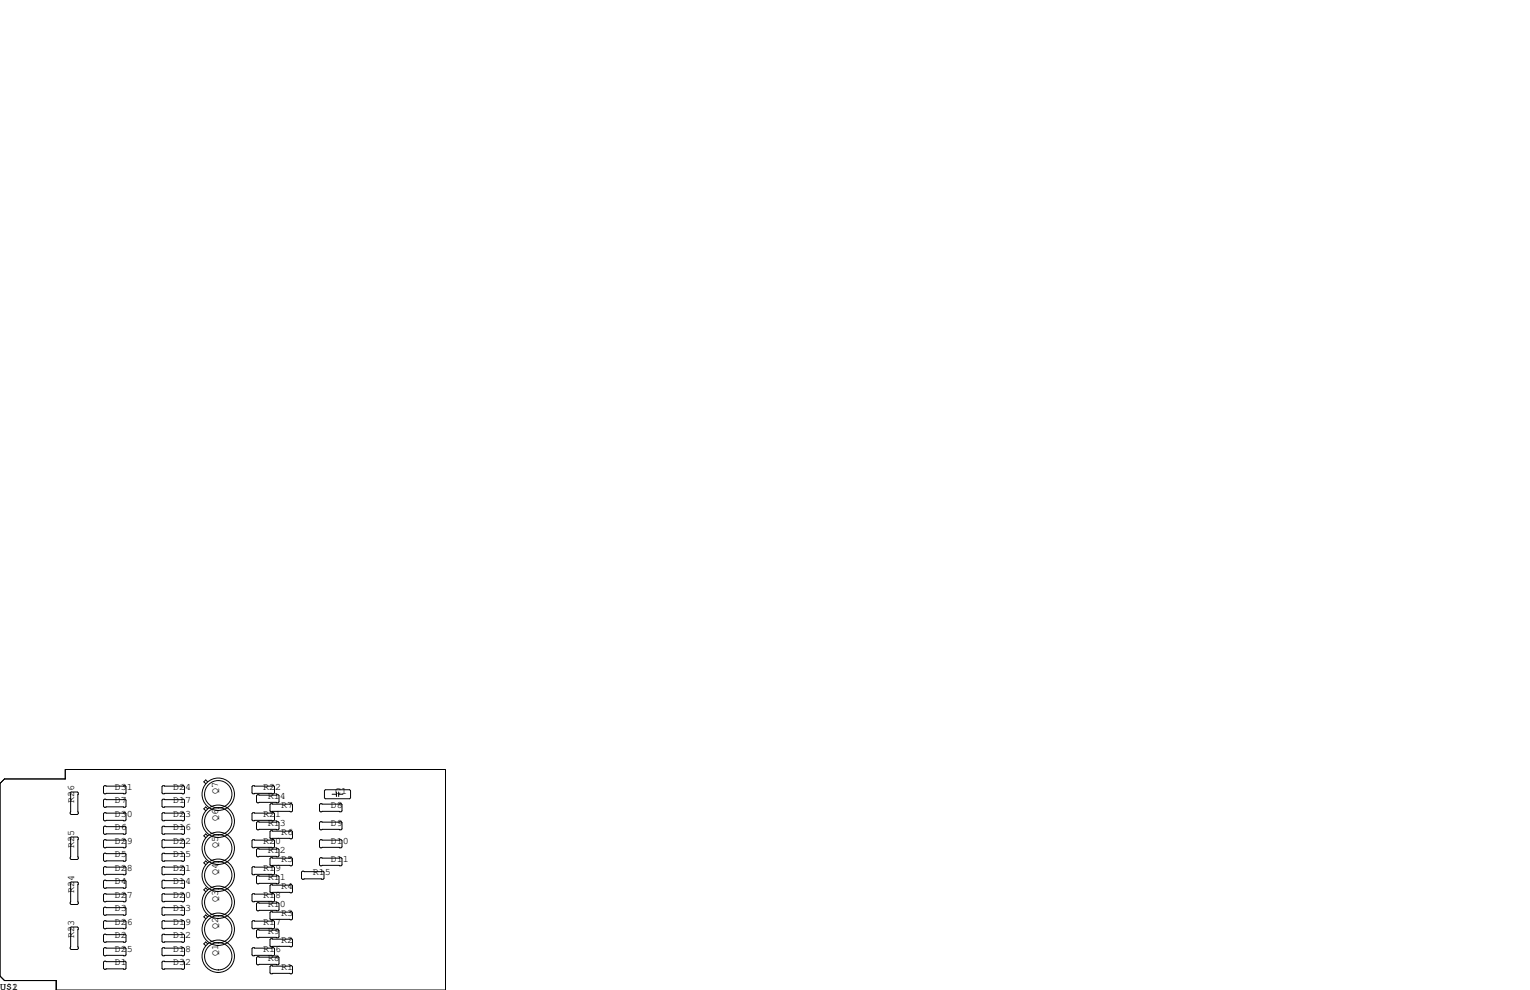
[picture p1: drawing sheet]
<svg xmlns="http://www.w3.org/2000/svg" width="432mm" height="279mm" viewBox="0 0 432 279" stroke-linecap="round" stroke-linejoin="round" font-family="sans-serif">
<g fill="none" stroke="#000" stroke-width=".28">
<path d="M0 221.1l1.3-1.3h17.1v-2.6h107.3v62.2h-109.8v-2.7h-14.6l-1.3-1.2zM20.1 223.5h1.7l.3 .3v5.8l-.3 .3h-1.7l-.3-.3v-5.8zM20.1 236.2h1.7l.3 .3v5.8l-.3 .3h-1.7l-.3-.3v-5.8zM29.5 225.6h5.8l.3 .2v1.8l-.3 .2h-5.8l-.3-.2v-1.8zM29.5 221.7h5.8l.3 .3v1.8l-.3 .2h-5.8l-.3-.2v-1.8zM29.5 229.4h5.8l.3 .2v1.8l-.3 .2h-5.8l-.3-.2v-1.8zM29.5 233.2h5.8l.3 .2v1.8l-.3 .3h-5.8l-.3-.3v-1.8zM29.5 237h5.8l.3 .2v1.8l-.3 .3h-5.8l-.3-.3v-1.8zM46 225.6h5.8l.3 .2v1.8l-.3 .2h-5.8l-.3-.2v-1.8zM46 237h5.8l.3 .2v1.8l-.3 .3h-5.8l-.3-.3v-1.8zM46 221.7h5.8l.3 .3v1.8l-.3 .2h-5.8l-.3-.2v-1.8zM46 229.4h5.8l.3 .2v1.8l-.3 .2h-5.8l-.3-.2v-1.8z"/>
<path d="M46 233.2h5.8l.3 .2v1.8l-.3 .3h-5.8l-.3-.3v-1.8zM58.6 220.6l-.5-.5-.6 .5 .6 .6M58.6 235.9l-.5-.5-.6 .5 .6 .5M58.6 228.3l-.5-.6-.6 .6 .6 .5M71.4 221.7h5.8l.3 .3v1.8l-.3 .2h-5.8l-.3-.2v-1.8zM71.4 237h5.8l.3 .2v1.8l-.3 .3h-5.8l-.3-.3v-1.8zM71.4 229.4h5.8l.3 .2v1.8l-.3 .2h-5.8l-.3-.2v-1.8zM72.6 231.9h5.9l.2 .3v1.7l-.2 .3h-5.9l-.2-.3v-1.7zM72.6 224.3h5.9l.2 .2v1.8l-.2 .3h-5.9l-.2-.3v-1.8zM72.6 239.5h5.9l.2 .3v1.8l-.2 .2h-5.9l-.2-.2v-1.8zM76.5 226.8h5.8l.3 .3v1.8l-.3 .2h-5.8l-.3-.2v-1.8zM76.5 234.4h5.8l.3 .3v1.8l-.3 .2h-5.8l-.3-.2v-1.8z"/>
<path d="M90.4 226.8h5.9l.2 .3v1.8l-.2 .2h-5.9l-.2-.2v-1.8zM90.4 231.9h5.9l.2 .3v1.7l-.2 .3h-5.9l-.2-.3v-1.7zM90.4 237h5.9l.2 .2v1.8l-.2 .3h-5.9l-.2-.3v-1.8zM91.6 223.1l.2-.2h6.9l.2 .2v2.1l-.2 .2h-6.9l-.2-.2zM93.7 224.2h1.2M94.9 223.5v1.3M95.6 224.2h1.2M95.6 223.5v1.3M19.8 249.2l.3-.3h1.7l.3 .3v5.8l-.3 .3h-1.7l-.3-.3zM29.5 240.8h5.8l.3 .2v1.8l-.3 .3h-5.8l-.3-.3v-1.8zM29.5 244.6h5.8l.3 .3v1.7l-.3 .3h-5.8l-.3-.3v-1.7zM29.5 248.4h5.8l.3 .3v1.7l-.3 .3h-5.8l-.3-.3v-1.7z"/>
<path d="M29.5 252.2h5.8l.3 .3v1.8l-.3 .2h-5.8l-.3-.2v-1.8zM29.5 256h5.8l.3 .3v1.8l-.3 .2h-5.8l-.3-.2v-1.8zM29.5 259.8h5.8l.3 .3v1.8l-.3 .2h-5.8l-.3-.2v-1.8zM45.7 244.9l.3-.3h5.8l.3 .3v1.7l-.3 .3h-5.8l-.3-.3zM45.7 248.7l.3-.3h5.8l.3 .3v1.7l-.3 .3h-5.8l-.3-.3zM45.7 252.5l.3-.3h5.8l.3 .3v1.8l-.3 .2h-5.8l-.3-.2zM45.7 256.3l.3-.3h5.8l.3 .3v1.8l-.3 .2h-5.8l-.3-.2zM46 240.8h5.8l.3 .2v1.8l-.3 .3h-5.8l-.3-.3v-1.8zM58.6 258.7l-.5-.5-.6 .5 .6 .6M58.6 251.1l-.5-.5-.6 .5 .6 .6M58.6 243.5l-.5-.5-.6 .5 .6 .5M71.1 244.9l.3-.3h5.8l.3 .3v1.7l-.3 .3h-5.8l-.3-.3z"/>
<path d="M71.1 252.5l.3-.3h5.8l.3 .3v1.8l-.3 .2h-5.8l-.3-.2zM72.4 255l.2-.2h5.9l.2 .2v1.8l-.2 .2h-5.9l-.2-.2zM72.4 247.4l.2-.3h5.9l.2 .3v1.8l-.2 .2h-5.9l-.2-.2zM76.2 249.9l.3-.2h5.8l.3 .2v1.8l-.3 .3h-5.8l-.3-.3zM76.2 257.6l.3-.3h5.8l.3 .3v1.7l-.3 .3h-5.8l-.3-.3zM76.5 242.1h5.8l.3 .2v1.8l-.3 .2h-5.8l-.3-.2v-1.8zM85.1 246.1l.2-.2h5.9l.2 .2v1.8l-.2 .3h-5.9l-.2-.3zM90.4 242.1h5.9l.2 .2v1.8l-.2 .2h-5.9l-.2-.2v-1.8zM19.8 261.9l.3-.3h1.7l.3 .3v5.8l-.3 .3h-1.7l-.3-.3zM29.5 263.7h5.8l.3 .2v1.8l-.3 .2h-5.8l-.3-.2v-1.8zM29.5 267.5h5.8l.3 .2v1.8l-.3 .2h-5.8l-.3-.2v-1.8zM29.5 271.3h5.8l.3 .2v1.8l-.3 .3h-5.8l-.3-.3v-1.8z"/>
<path d="M45.7 271.5l.3-.2h5.8l.3 .2v1.8l-.3 .3h-5.8l-.3-.3zM45.7 260.1l.3-.3h5.8l.3 .3v1.8l-.3 .2h-5.8l-.3-.2zM45.7 263.9l.3-.2h5.8l.3 .2v1.8l-.3 .2h-5.8l-.3-.2zM45.7 267.7l.3-.2h5.8l.3 .2v1.8l-.3 .2h-5.8l-.3-.2zM58.6 266.4l-.5-.6-.6 .6 .6 .5M71.1 260.1l.3-.3h5.8l.3 .3v1.8l-.3 .2h-5.8l-.3-.2zM71.1 267.7l.3-.2h5.8l.3 .2v1.8l-.3 .2h-5.8l-.3-.2zM72.4 262.6l.2-.2h5.9l.2 .2v1.8l-.2 .3h-5.9l-.2-.3zM72.4 270.3l.2-.3h5.9l.2 .3v1.7l-.2 .3h-5.9l-.2-.3zM76.2 265.2l.3-.3h5.8l.3 .3v1.8l-.3 .2h-5.8l-.3-.2zM76.2 272.8l.3-.3h5.8l.3 .3v1.8l-.3 .2h-5.8l-.3-.2z"/>
<circle cx="61.6" cy="224.2" r="4.6"/>
<circle cx="61.6" cy="239.4" r="4.6"/>
<circle cx="61.6" cy="231.8" r="4.6"/>
<circle cx="61.6" cy="239.4" r="3.9"/>
<circle cx="61.6" cy="224.2" r="3.9"/>
<circle cx="61.6" cy="231.8" r="3.9"/>
<circle cx="61.6" cy="247" r="4.6"/>
<circle cx="61.6" cy="254.6" r="4.6"/>
<circle cx="61.6" cy="254.6" r="3.9"/>
<circle cx="61.6" cy="247" r="3.9"/>
<circle cx="61.6" cy="269.9" r="4.6"/>
<circle cx="61.6" cy="262.3" r="4.6"/>
<circle cx="61.6" cy="269.9" r="3.9"/>
<circle cx="61.6" cy="262.3" r="3.9"/>
</g>
<g font-size="2.8">
<text x="21" y="226.7" transform="rotate(-90 21 226.7)">R26</text>
<text x="32.4" y="226.7">D7</text>
<text x="32.4" y="222.9">D31</text>
<text x="48.9" y="226.7">D17</text>
<text x="48.9" y="222.9">D24</text>
<text x="61.6" y="224.2" transform="rotate(-90 61.6 224.2)">Q7</text>
<text x="74.3" y="222.9">R22</text>
<text x="75.6" y="225.4">R14</text>
<text x="79.4" y="228">R7</text>
<text x="93.3" y="228">D8</text>
<text x="94.6" y="224.2">C1</text>
<text x="32.4" y="230.5">D30</text>
<text x="48.9" y="230.5">D23</text>
<text x="61.6" y="231.8" transform="rotate(-90 61.6 231.8)">Q6</text>
<text x="74.3" y="230.5">R21</text>
<text x="75.6" y="233">R13</text>
<text x="93.3" y="233">D9</text>
<text x="21" y="239.4" transform="rotate(-90 21 239.4)">R25</text>
<text x="32.4" y="238.1">D29</text>
<text x="32.4" y="234.3">D6</text>
<text x="48.9" y="238.1">D22</text>
<text x="48.9" y="234.3">D16</text>
<text x="61.6" y="239.4" transform="rotate(-90 61.6 239.4)">Q5</text>
<text x="74.3" y="238.1">R20</text>
<text x="79.4" y="235.6">R6</text>
<text x="93.3" y="238.1">D10</text>
<text x="32.4" y="245.7">D28</text>
<text x="32.4" y="241.9">D5</text>
<text x="48.9" y="245.7">D21</text>
<text x="48.9" y="241.9">D15</text>
<text x="74.3" y="245.7">R19</text>
<text x="75.6" y="240.7">R12</text>
<text x="79.4" y="243.2">R5</text>
<text x="93.3" y="243.2">D11</text>
<text x="32.4" y="249.6">D4</text>
<text x="48.9" y="249.6">D14</text>
<text x="61.6" y="247" transform="rotate(-90 61.6 247)">Q4</text>
<text x="75.6" y="248.3">R11</text>
<text x="79.4" y="250.8">R4</text>
<text x="88.3" y="247">R15</text>
<text x="21" y="252.1" transform="rotate(-90 21 252.1)">R24</text>
<text x="32.4" y="257.2">D3</text>
<text x="32.4" y="253.4">D27</text>
<text x="48.9" y="257.2">D13</text>
<text x="48.9" y="253.4">D20</text>
<text x="61.6" y="254.6" transform="rotate(-90 61.6 254.6)">Q3</text>
<text x="74.3" y="253.4">R18</text>
<text x="75.6" y="255.9">R10</text>
<text x="32.4" y="261">D26</text>
<text x="48.9" y="261">D19</text>
<text x="61.6" y="262.3" transform="rotate(-90 61.6 262.3)">Q2</text>
<text x="74.3" y="261">R17</text>
<text x="75.6" y="263.5">R9</text>
<text x="79.4" y="258.4">R3</text>
<text x="21" y="264.8" transform="rotate(-90 21 264.8)">R23</text>
<text x="32.4" y="268.6">D25</text>
<text x="32.4" y="264.8">D2</text>
<text x="48.9" y="268.6">D18</text>
<text x="48.9" y="264.8">D12</text>
<text x="61.6" y="269.9" transform="rotate(-90 61.6 269.9)">Q1</text>
<text x="74.3" y="268.6">R16</text>
<text x="79.4" y="266.1">R2</text>
<text x="32.4" y="272.4">D1</text>
<text x="48.9" y="272.4">D32</text>
<text x="75.6" y="271.1">R8</text>
<text x="79.4" y="273.7">R1</text>
<text x="0" y="279.4">U$1</text>
<text x="3.4" y="279.4">2</text>
</g>
</svg>
